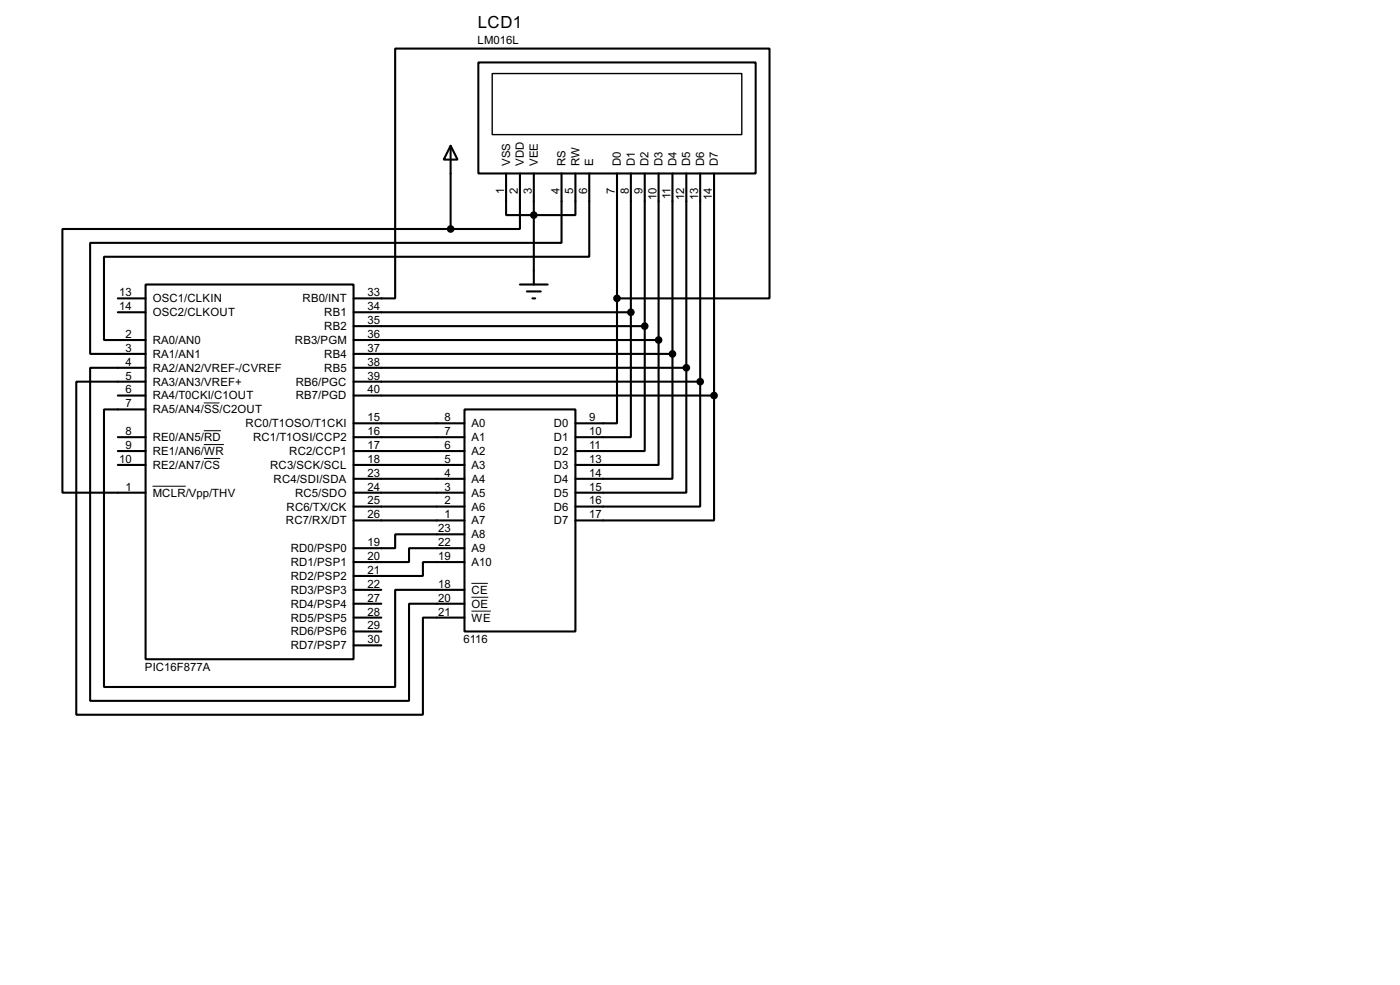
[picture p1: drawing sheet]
<svg xmlns="http://www.w3.org/2000/svg" width="256mm" height="180mm" viewBox="0 0 256 180" stroke-linecap="round" stroke-linejoin="round" font-family="sans-serif">
<g fill="none" stroke="#000" stroke-width=".38">
<path d="M87.6 11.4h50.8v20.3h-50.8zM82.5 26.7l1.3 2.5h-2.5zM82.5 26.7v15.2M92.7 31.7v7.7h12.7v-7.7M95.2 31.7v10.2h-12.7M97.8 31.7v20.4M102.9 31.7v12.7h-86.4v20.4h10.2M107.9 31.7v15.3h-88.9v15.2h7.7M113 31.7v22.9M115.6 31.7v25.4M118.1 31.7v28M120.6 31.7v30.5"/>
<path d="M123.2 31.7v33.1M125.7 31.7v35.6M128.3 31.7v38.1M130.8 31.7v40.7M21.6 57.1h5.1M21.6 54.6h5.1M26.7 52.1h38.1v68.5h-38.1zM64.8 54.6h7.6v-45.7h68.6v45.7h-28M64.8 57.1h50.8M64.8 59.7h53.3M82.5 41.9h-71.1v48.3h15.3M95.2 52.1h5.1"/>
<path d="M96.5 53.3h2.6M97.5 54.6h.5M113 54.6v22.9h-7.6M115.6 57.1v22.9h-10.2M118.1 59.7v22.8h-12.7M21.6 72.4h5.1M26.7 74.9h-7.7v50.8h53.4v-17.8h12.7M26.7 67.3h-10.2v61h58.4v-17.8h10.2M26.7 69.8h-12.7v61h63.5v-17.8h7.6M64.8 77.5h20.3M64.8 62.2h55.8M64.8 64.8h58.4"/>
<path d="M64.8 67.3h60.9M64.8 69.8h63.5M64.8 72.4h66M85.1 74.9h20.3v40.7h-20.3zM120.6 62.2v22.9h-15.2M123.2 64.8v22.8h-17.8M125.7 67.3v22.9h-20.3M128.3 69.8v22.9h-22.9M130.8 72.4v22.8h-25.4M21.6 80h5.1M21.6 82.5h5.1M21.6 85.1h5.1"/>
<path d="M64.8 80h20.3M64.8 82.5h20.3M64.8 85.1h20.3M64.8 87.6h20.3M64.8 90.2h20.3M64.8 92.7h20.3M64.8 95.2h20.3M85.1 97.8h-12.7v2.5h-7.6M64.8 118.1h5M64.8 115.6h5M64.8 113h5M64.8 110.5h5"/>
<path d="M64.8 107.9h5M85.1 100.3h-10.2v2.6h-10.1M85.1 102.9h-7.6v2.5h-12.7"/>
</g>
<path d="M37.3 73.7h2.9M37.3 78.8h3.2M27.9 89h6.1M37.3 81.4h3.7M37.3 83.9h3M86.4 106.8h3M86.4 109.3h3.1M86.4 111.8h3.5" fill="none" stroke="#000" stroke-width=".18"/>
<path d="M90.2 13.5h45.7v11.1h-45.7z" fill="none" stroke="#000" stroke-width=".25"/>
<g fill="#000" stroke="#000" stroke-width=".38">
<circle cx="97.8" cy="39.4" r=".51"/>
<circle cx="82.5" cy="41.9" r=".51"/>
<circle cx="113" cy="54.6" r=".51"/>
<circle cx="115.6" cy="57.1" r=".51"/>
<circle cx="118.1" cy="59.7" r=".51"/>
<circle cx="120.6" cy="62.2" r=".51"/>
<circle cx="123.2" cy="64.8" r=".51"/>
<circle cx="125.7" cy="67.3" r=".51"/>
<circle cx="128.3" cy="69.8" r=".51"/>
<circle cx="130.8" cy="72.4" r=".51"/>
</g>
<text font-size="3.4" x="87.5" y="5.1">LCD1</text>
<g font-size="2.3">
<text x="87.5" y="8.1">LM016L</text>
<text x="92.3" y="35.4" transform="rotate(-90 92.3 35.4)">1</text>
<text x="93.4" y="30.4" transform="rotate(-90 93.4 30.4)">VSS</text>
<text x="94.9" y="35.4" transform="rotate(-90 94.9 35.4)">2</text>
<text x="96" y="30.4" transform="rotate(-90 96 30.4)">VDD</text>
<text x="97.4" y="35.4" transform="rotate(-90 97.4 35.4)">3</text>
<text x="98.5" y="30.4" transform="rotate(-90 98.5 30.4)">VEE</text>
<text x="102.5" y="35.4" transform="rotate(-90 102.5 35.4)">4</text>
<text x="103.6" y="30.4" transform="rotate(-90 103.6 30.4)">RS</text>
<text x="105" y="35.4" transform="rotate(-90 105 35.4)">5</text>
<text x="106.1" y="30.4" transform="rotate(-90 106.1 30.4)">RW</text>
<text x="107.6" y="35.4" transform="rotate(-90 107.6 35.4)">6</text>
<text x="108.7" y="30.4" transform="rotate(-90 108.7 30.4)">E</text>
<text x="112.6" y="35.4" transform="rotate(-90 112.6 35.4)">7</text>
<text x="113.7" y="30.4" transform="rotate(-90 113.7 30.4)">D0</text>
<text x="115.2" y="35.4" transform="rotate(-90 115.2 35.4)">8</text>
<text x="116.3" y="30.4" transform="rotate(-90 116.3 30.4)">D1</text>
<text x="117.7" y="35.4" transform="rotate(-90 117.7 35.4)">9</text>
<text x="118.8" y="30.4" transform="rotate(-90 118.8 30.4)">D2</text>
<text x="121.4" y="30.4" transform="rotate(-90 121.4 30.4)">D3</text>
<text x="123.9" y="30.4" transform="rotate(-90 123.9 30.4)">D4</text>
<text x="126.4" y="30.4" transform="rotate(-90 126.4 30.4)">D5</text>
<text x="129" y="30.4" transform="rotate(-90 129 30.4)">D6</text>
<text x="131.5" y="30.4" transform="rotate(-90 131.5 30.4)">D7</text>
<text x="120.3" y="36.6" transform="rotate(-90 120.3 36.6)">10</text>
<text x="122.8" y="36.4" transform="rotate(-90 122.8 36.4)">11</text>
<text x="125.3" y="36.6" transform="rotate(-90 125.3 36.6)">12</text>
<text x="127.9" y="36.6" transform="rotate(-90 127.9 36.6)">13</text>
<text x="130.4" y="36.6" transform="rotate(-90 130.4 36.6)">14</text>
<text x="21.8" y="54.2">13</text>
<text x="21.8" y="56.8">14</text>
<text x="28" y="55.3">OSC1/CLKIN</text>
<text x="28" y="57.9">OSC2/CLKOUT</text>
<text x="55.4" y="55.3">RB0/INT</text>
<text x="59.4" y="57.9">RB1</text>
<text x="67.3" y="59.3">35</text>
<text x="67.3" y="56.8">34</text>
<text x="67.3" y="54.2">33</text>
<text x="23" y="61.8">2</text>
<text x="23" y="64.4">3</text>
<text x="28" y="62.9">RA0/AN0</text>
<text x="28" y="65.5">RA1/AN1</text>
<text x="54" y="62.9">RB3/PGM</text>
<text x="59.4" y="65.5">RB4</text>
<text x="59.4" y="60.4">RB2</text>
<text x="67.3" y="64.4">37</text>
<text x="67.3" y="61.8">36</text>
<text x="23" y="66.9">4</text>
<text x="23" y="69.5">5</text>
<text x="28" y="68">RA2/AN2/VREF-/CVREF</text>
<text x="28" y="70.6">RA3/AN3/VREF+</text>
<text x="54.2" y="70.6">RB6/PGC</text>
<text x="59.4" y="68">RB5</text>
<text x="67.3" y="69.5">39</text>
<text x="67.3" y="66.9">38</text>
<text x="23" y="72">6</text>
<text x="23" y="74.5">7</text>
<text x="28" y="73.1">RA4/T0CKI/C1OUT</text>
<text x="28" y="75.6">RA5/AN4/SS/C2OUT</text>
<text x="54.2" y="73.1">RB7/PGD</text>
<text x="67.3" y="72">40</text>
<text x="67.3" y="77.1">15</text>
<text x="81.4" y="77.1">8</text>
<text x="107.9" y="77.1">9</text>
<text x="23" y="79.6">8</text>
<text x="23" y="82.2">9</text>
<text x="28" y="80.7">RE0/AN5/RD</text>
<text x="28" y="83.3">RE1/AN6/WR</text>
<text x="45" y="78.2">RC0/T1OSO/T1CKI</text>
<text x="46.3" y="80.7">RC1/T1OSI/CCP2</text>
<text x="53" y="83.3">RC2/CCP1</text>
<text x="67.3" y="79.6">16</text>
<text x="67.3" y="82.2">17</text>
<text x="81.4" y="79.6">7</text>
<text x="81.4" y="82.2">6</text>
<text x="86.4" y="78.2">A0</text>
<text x="86.4" y="80.7">A1</text>
<text x="86.4" y="83.3">A2</text>
<text x="101.5" y="78.2">D0</text>
<text x="101.5" y="80.7">D1</text>
<text x="101.5" y="83.3">D2</text>
<text x="107.9" y="79.6">10</text>
<text x="107.9" y="82.2">11</text>
<text x="21.8" y="84.7">10</text>
<text x="23" y="89.8">1</text>
<text x="28" y="85.8">RE2/AN7/CS</text>
<text x="49.5" y="85.8">RC3/SCK/SCL</text>
<text x="50.1" y="88.3">RC4/SDI/SDA</text>
<text x="67.3" y="84.7">18</text>
<text x="67.3" y="89.8">24</text>
<text x="67.3" y="87.2">23</text>
<text x="81.4" y="84.7">5</text>
<text x="81.4" y="87.2">4</text>
<text x="81.4" y="89.8">3</text>
<text x="86.4" y="85.8">A3</text>
<text x="86.4" y="88.3">A4</text>
<text x="101.5" y="85.8">D3</text>
<text x="101.5" y="88.3">D4</text>
<text x="107.9" y="84.7">13</text>
<text x="107.9" y="87.2">14</text>
<text x="107.9" y="89.8">15</text>
<text x="28" y="90.9">MCLR/Vpp/THV</text>
<text x="52.4" y="96">RC7/RX/DT</text>
<text x="52.5" y="93.4">RC6/TX/CK</text>
<text x="54.1" y="90.9">RC5/SDO</text>
<text x="67.3" y="94.9">26</text>
<text x="67.3" y="92.3">25</text>
<text x="81.4" y="92.3">2</text>
<text x="81.4" y="94.9">1</text>
<text x="86.4" y="90.9">A5</text>
<text x="86.4" y="93.4">A6</text>
<text x="86.4" y="96">A7</text>
<text x="101.5" y="90.9">D5</text>
<text x="101.5" y="93.4">D6</text>
<text x="101.5" y="96">D7</text>
<text x="107.9" y="92.3">16</text>
<text x="107.9" y="94.9">17</text>
<text x="53.2" y="101">RD0/PSP0</text>
<text x="67.3" y="99.9">19</text>
<text x="80.3" y="97.4">23</text>
<text x="80.3" y="99.9">22</text>
<text x="86.4" y="98.5">A8</text>
<text x="86.4" y="101">A9</text>
<text x="53.2" y="103.6">RD1/PSP1</text>
<text x="53.2" y="106.1">RD2/PSP2</text>
<text x="67.3" y="102.5">20</text>
<text x="67.3" y="107.6">22</text>
<text x="67.3" y="105">21</text>
<text x="80.3" y="102.5">19</text>
<text x="80.3" y="107.6">18</text>
<text x="86.4" y="103.6">A10</text>
<text x="53.2" y="113.7">RD5/PSP5</text>
<text x="53.2" y="111.2">RD4/PSP4</text>
<text x="53.2" y="108.7">RD3/PSP3</text>
<text x="67.3" y="112.6">28</text>
<text x="67.3" y="110.1">27</text>
<text x="80.3" y="110.1">20</text>
<text x="80.3" y="112.6">21</text>
<text x="86.4" y="108.7">CE</text>
<text x="86.4" y="111.2">OE</text>
<text x="86.4" y="113.7">WE</text>
<text x="53.2" y="118.8">RD7/PSP7</text>
<text x="53.2" y="116.3">RD6/PSP6</text>
<text x="67.3" y="117.7">30</text>
<text x="67.3" y="115.2">29</text>
<text x="84.9" y="117.6">6116</text>
<text x="26.5" y="122.7">PIC16F877A</text>
</g>
</svg>
